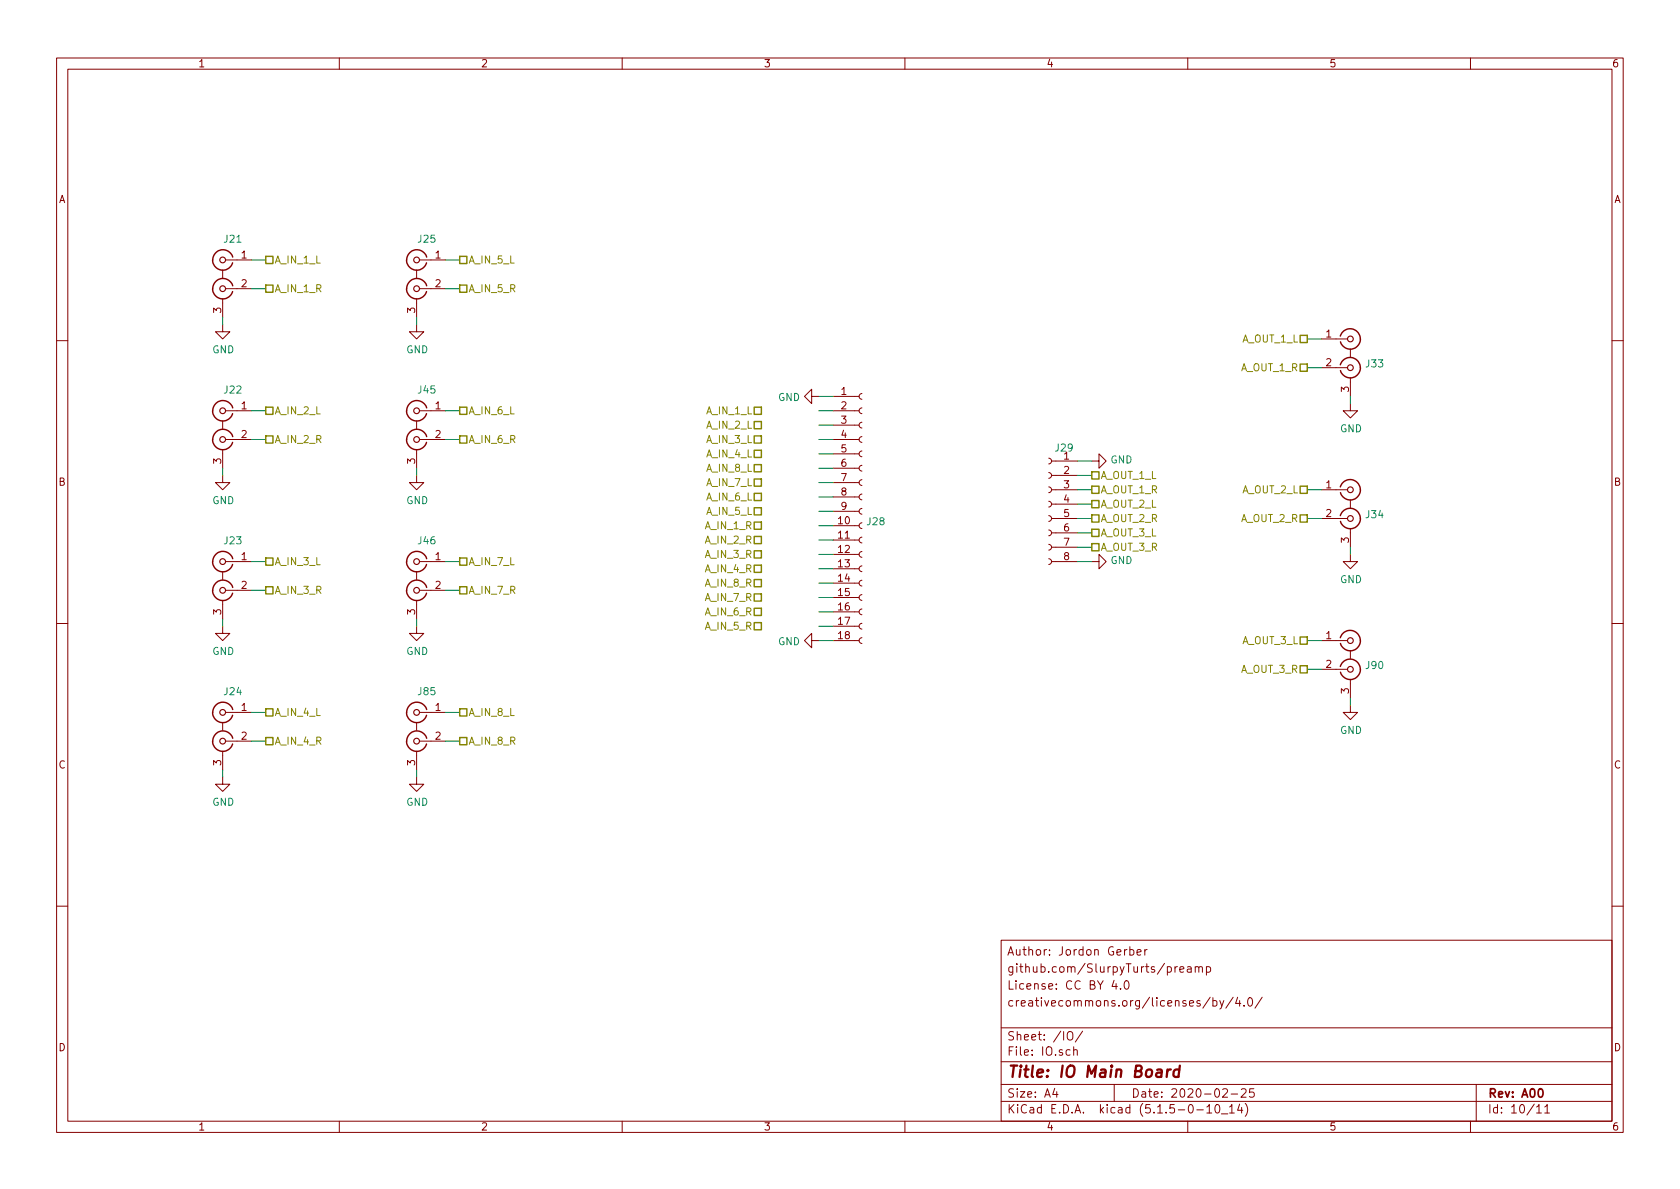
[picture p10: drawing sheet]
EESchema Schematic File Version 4
EELAYER 30 0
EELAYER END
$Descr A4 11693 8268
encoding utf-8
Sheet 10 11
Title "IO Main Board"
Date "2020-02-25"
Rev "A00"
Comp ""
Comment1 "creativecommons.org/licenses/by/4.0/"
Comment2 "License: CC BY 4.0"
Comment3 "github.com/SlurpyTurts/preamp"
Comment4 "Author: Jordon Gerber"
$EndDescr
$Comp
L Connector:Conn_Coaxial_x2 J?
U 1 1
P 1550 2950
AR Path="/5E2D8DA2/5E60DD2B" Ref="J?"  Part="1" 
AR Path="/5E607732/5E60DD2B" Ref="J22"  Part="1" 
F 0 "J22" H 1478 3197 50  0000 C CNN
F 1 "Conn_Coaxial_x2" H 1478 3197 50  0001 C CNN
F 2 "" H 1550 2850 50  0001 C CNN
F 3 " ~" H 1550 2850 50  0001 C CNN
	1    1550 2950
	-1   0    0    -1  
$EndComp
$Comp
L Connector:Conn_Coaxial_x2 J?
U 1 1
P 1550 1900
AR Path="/5E2D8DA2/6431D3FD" Ref="J?"  Part="1" 
AR Path="/5E607732/6431D3FD" Ref="J21"  Part="1" 
F 0 "J21" H 1478 2147 50  0000 C CNN
F 1 "Conn_Coaxial_x2" H 1478 2147 50  0001 C CNN
F 2 "" H 1550 1800 50  0001 C CNN
F 3 " ~" H 1550 1800 50  0001 C CNN
	1    1550 1900
	-1   0    0    -1  
$EndComp
$Comp
L Connector:Conn_Coaxial_x2 J?
U 1 1
P 1550 5050
AR Path="/5E2D8DA2/6433171F" Ref="J?"  Part="1" 
AR Path="/5E607732/6433171F" Ref="J24"  Part="1" 
F 0 "J24" H 1478 5297 50  0000 C CNN
F 1 "Conn_Coaxial_x2" H 1478 5297 50  0001 C CNN
F 2 "" H 1550 4950 50  0001 C CNN
F 3 " ~" H 1550 4950 50  0001 C CNN
	1    1550 5050
	-1   0    0    -1  
$EndComp
$Comp
L Connector:Conn_Coaxial_x2 J?
U 1 1
P 1550 4000
AR Path="/5E2D8DA2/64331754" Ref="J?"  Part="1" 
AR Path="/5E607732/64331754" Ref="J23"  Part="1" 
F 0 "J23" H 1478 4247 50  0000 C CNN
F 1 "Conn_Coaxial_x2" H 1478 4247 50  0001 C CNN
F 2 "" H 1550 3900 50  0001 C CNN
F 3 " ~" H 1550 3900 50  0001 C CNN
	1    1550 4000
	-1   0    0    -1  
$EndComp
$Comp
L power:GND #PWR?
U 1 1
P 1550 2250
AR Path="/5E26F6FE/64BB2C61" Ref="#PWR?"  Part="1" 
AR Path="/5E607732/64BB2C61" Ref="#PWR027"  Part="1" 
F 0 "#PWR027" H 1550 2000 50  0001 C CNN
F 1 "GND" H 1555 2077 50  0000 C CNN
F 2 "" H 1550 2250 50  0001 C CNN
F 3 "" H 1550 2250 50  0001 C CNN
	1    1550 2250
	1    0    0    -1  
$EndComp
Wire Wire Line
	1550 2200 1550 2250
$Comp
L power:GND #PWR?
U 1 1
P 1550 3300
AR Path="/5E26F6FE/5E792160" Ref="#PWR?"  Part="1" 
AR Path="/5E607732/5E792160" Ref="#PWR028"  Part="1" 
F 0 "#PWR028" H 1550 3050 50  0001 C CNN
F 1 "GND" H 1555 3127 50  0000 C CNN
F 2 "" H 1550 3300 50  0001 C CNN
F 3 "" H 1550 3300 50  0001 C CNN
	1    1550 3300
	1    0    0    -1  
$EndComp
Wire Wire Line
	1550 3250 1550 3300
$Comp
L power:GND #PWR?
U 1 1
P 1550 4350
AR Path="/5E26F6FE/5E792F4E" Ref="#PWR?"  Part="1" 
AR Path="/5E607732/5E792F4E" Ref="#PWR029"  Part="1" 
F 0 "#PWR029" H 1550 4100 50  0001 C CNN
F 1 "GND" H 1555 4177 50  0000 C CNN
F 2 "" H 1550 4350 50  0001 C CNN
F 3 "" H 1550 4350 50  0001 C CNN
	1    1550 4350
	1    0    0    -1  
$EndComp
Wire Wire Line
	1550 4300 1550 4350
$Comp
L power:GND #PWR?
U 1 1
P 1550 5400
AR Path="/5E26F6FE/5E7942CF" Ref="#PWR?"  Part="1" 
AR Path="/5E607732/5E7942CF" Ref="#PWR030"  Part="1" 
F 0 "#PWR030" H 1550 5150 50  0001 C CNN
F 1 "GND" H 1555 5227 50  0000 C CNN
F 2 "" H 1550 5400 50  0001 C CNN
F 3 "" H 1550 5400 50  0001 C CNN
	1    1550 5400
	1    0    0    -1  
$EndComp
Wire Wire Line
	1550 5350 1550 5400
Wire Wire Line
	2900 2200 2900 2250
$Comp
L power:GND #PWR?
U 1 1
P 2900 2250
AR Path="/5E26F6FE/5E795042" Ref="#PWR?"  Part="1" 
AR Path="/5E607732/5E795042" Ref="#PWR031"  Part="1" 
F 0 "#PWR031" H 2900 2000 50  0001 C CNN
F 1 "GND" H 2905 2077 50  0000 C CNN
F 2 "" H 2900 2250 50  0001 C CNN
F 3 "" H 2900 2250 50  0001 C CNN
	1    2900 2250
	1    0    0    -1  
$EndComp
Wire Wire Line
	3100 2000 3200 2000
Wire Wire Line
	3100 1800 3200 1800
Text HLabel 3200 2000 2    50   UnSpc ~ 0
A_IN_5_R
Text HLabel 3200 1800 2    50   UnSpc ~ 0
A_IN_5_L
$Comp
L Connector:Conn_Coaxial_x2 J?
U 1 1
P 2900 1900
AR Path="/5E2D8DA2/6433C001" Ref="J?"  Part="1" 
AR Path="/5E607732/6433C001" Ref="J25"  Part="1" 
F 0 "J25" H 2828 2147 50  0000 C CNN
F 1 "Conn_Coaxial_x2" H 2828 2147 50  0001 C CNN
F 2 "" H 2900 1800 50  0001 C CNN
F 3 " ~" H 2900 1800 50  0001 C CNN
	1    2900 1900
	-1   0    0    -1  
$EndComp
$Comp
L Connector:Conn_Coaxial_x2 J?
U 1 1
P 2900 2950
AR Path="/5E2D8DA2/5FE55CCE" Ref="J?"  Part="1" 
AR Path="/5E607732/5FE55CCE" Ref="J45"  Part="1" 
F 0 "J45" H 2828 3197 50  0000 C CNN
F 1 "Conn_Coaxial_x2" H 2828 3197 50  0001 C CNN
F 2 "" H 2900 2850 50  0001 C CNN
F 3 " ~" H 2900 2850 50  0001 C CNN
	1    2900 2950
	-1   0    0    -1  
$EndComp
Text HLabel 3200 2850 2    50   UnSpc ~ 0
A_IN_6_L
Text HLabel 3200 3050 2    50   UnSpc ~ 0
A_IN_6_R
$Comp
L Connector:Conn_Coaxial_x2 J?
U 1 1
P 2900 5050
AR Path="/5E2D8DA2/5FE55CDA" Ref="J?"  Part="1" 
AR Path="/5E607732/5FE55CDA" Ref="J85"  Part="1" 
F 0 "J85" H 2828 5297 50  0000 C CNN
F 1 "Conn_Coaxial_x2" H 2828 5297 50  0001 C CNN
F 2 "" H 2900 4950 50  0001 C CNN
F 3 " ~" H 2900 4950 50  0001 C CNN
	1    2900 5050
	-1   0    0    -1  
$EndComp
Text HLabel 3200 4950 2    50   UnSpc ~ 0
A_IN_8_L
$Comp
L Connector:Conn_Coaxial_x2 J?
U 1 1
P 2900 4000
AR Path="/5E2D8DA2/5FE55CE6" Ref="J?"  Part="1" 
AR Path="/5E607732/5FE55CE6" Ref="J46"  Part="1" 
F 0 "J46" H 2828 4247 50  0000 C CNN
F 1 "Conn_Coaxial_x2" H 2828 4247 50  0001 C CNN
F 2 "" H 2900 3900 50  0001 C CNN
F 3 " ~" H 2900 3900 50  0001 C CNN
	1    2900 4000
	-1   0    0    -1  
$EndComp
Text HLabel 3200 3900 2    50   UnSpc ~ 0
A_IN_7_L
Text HLabel 3200 4100 2    50   UnSpc ~ 0
A_IN_7_R
Wire Wire Line
	3100 2850 3200 2850
Wire Wire Line
	3100 3050 3200 3050
Wire Wire Line
	3100 3900 3200 3900
Wire Wire Line
	3100 4100 3200 4100
Wire Wire Line
	3100 4950 3200 4950
Wire Wire Line
	3100 5150 3200 5150
$Comp
L power:GND #PWR?
U 1 1
P 2900 3300
AR Path="/5E26F6FE/5FE55CF8" Ref="#PWR?"  Part="1" 
AR Path="/5E607732/5FE55CF8" Ref="#PWR053"  Part="1" 
F 0 "#PWR053" H 2900 3050 50  0001 C CNN
F 1 "GND" H 2905 3127 50  0000 C CNN
F 2 "" H 2900 3300 50  0001 C CNN
F 3 "" H 2900 3300 50  0001 C CNN
	1    2900 3300
	1    0    0    -1  
$EndComp
Wire Wire Line
	2900 3250 2900 3300
$Comp
L power:GND #PWR?
U 1 1
P 2900 4350
AR Path="/5E26F6FE/5FE55D03" Ref="#PWR?"  Part="1" 
AR Path="/5E607732/5FE55D03" Ref="#PWR054"  Part="1" 
F 0 "#PWR054" H 2900 4100 50  0001 C CNN
F 1 "GND" H 2905 4177 50  0000 C CNN
F 2 "" H 2900 4350 50  0001 C CNN
F 3 "" H 2900 4350 50  0001 C CNN
	1    2900 4350
	1    0    0    -1  
$EndComp
Wire Wire Line
	2900 4300 2900 4350
$Comp
L power:GND #PWR?
U 1 1
P 2900 5400
AR Path="/5E26F6FE/5FE55D0E" Ref="#PWR?"  Part="1" 
AR Path="/5E607732/5FE55D0E" Ref="#PWR0139"  Part="1" 
F 0 "#PWR0139" H 2900 5150 50  0001 C CNN
F 1 "GND" H 2905 5227 50  0000 C CNN
F 2 "" H 2900 5400 50  0001 C CNN
F 3 "" H 2900 5400 50  0001 C CNN
	1    2900 5400
	1    0    0    -1  
$EndComp
Wire Wire Line
	2900 5350 2900 5400
Text HLabel 3200 5150 2    50   UnSpc ~ 0
A_IN_8_R
Wire Wire Line
	1750 5150 1850 5150
Wire Wire Line
	1750 4950 1850 4950
Text HLabel 1850 5150 2    50   UnSpc ~ 0
A_IN_4_R
Text HLabel 1850 4950 2    50   UnSpc ~ 0
A_IN_4_L
Wire Wire Line
	1750 4100 1850 4100
Wire Wire Line
	1750 3900 1850 3900
Text HLabel 1850 4100 2    50   UnSpc ~ 0
A_IN_3_R
Text HLabel 1850 3900 2    50   UnSpc ~ 0
A_IN_3_L
Wire Wire Line
	1750 3050 1850 3050
Wire Wire Line
	1750 2850 1850 2850
Text HLabel 1850 3050 2    50   UnSpc ~ 0
A_IN_2_R
Text HLabel 1850 2850 2    50   UnSpc ~ 0
A_IN_2_L
Wire Wire Line
	1750 1800 1850 1800
Wire Wire Line
	1750 2000 1850 2000
Text HLabel 1850 2000 2    50   UnSpc ~ 0
A_IN_1_R
Text HLabel 1850 1800 2    50   UnSpc ~ 0
A_IN_1_L
Text HLabel 9100 3600 0    50   UnSpc ~ 0
A_OUT_2_R
Text HLabel 9100 3400 0    50   UnSpc ~ 0
A_OUT_2_L
$Comp
L Connector:Conn_Coaxial_x2 J?
U 1 1
P 9400 3500
AR Path="/5E2D8DA2/64358093" Ref="J?"  Part="1" 
AR Path="/5E607732/64358093" Ref="J34"  Part="1" 
F 0 "J34" H 9500 3429 50  0000 L CNN
F 1 "Conn_Coaxial_x2" H 9328 3747 50  0001 C CNN
F 2 "" H 9400 3400 50  0001 C CNN
F 3 " ~" H 9400 3400 50  0001 C CNN
	1    9400 3500
	1    0    0    -1  
$EndComp
Text HLabel 9100 2550 0    50   UnSpc ~ 0
A_OUT_1_R
Text HLabel 9100 2350 0    50   UnSpc ~ 0
A_OUT_1_L
$Comp
L Connector:Conn_Coaxial_x2 J?
U 1 1
P 9400 2450
AR Path="/5E2D8DA2/64354C54" Ref="J?"  Part="1" 
AR Path="/5E607732/64354C54" Ref="J33"  Part="1" 
F 0 "J33" H 9500 2379 50  0000 L CNN
F 1 "Conn_Coaxial_x2" H 9328 2697 50  0001 C CNN
F 2 "" H 9400 2350 50  0001 C CNN
F 3 " ~" H 9400 2350 50  0001 C CNN
	1    9400 2450
	1    0    0    -1  
$EndComp
Wire Wire Line
	9100 2350 9200 2350
Wire Wire Line
	9100 2550 9200 2550
Wire Wire Line
	7500 3500 7600 3500
Wire Wire Line
	7500 3600 7600 3600
Wire Wire Line
	7500 3300 7600 3300
Wire Wire Line
	7500 3400 7600 3400
Text HLabel 7600 3400 2    50   UnSpc ~ 0
A_OUT_1_R
Text HLabel 7600 3300 2    50   UnSpc ~ 0
A_OUT_1_L
Wire Wire Line
	9100 3400 9200 3400
Wire Wire Line
	9100 3600 9200 3600
Text HLabel 7600 3600 2    50   UnSpc ~ 0
A_OUT_2_R
Text HLabel 7600 3500 2    50   UnSpc ~ 0
A_OUT_2_L
$Comp
L power:GND #PWR?
U 1 1
P 9400 3850
AR Path="/5E26F6FE/5E790D2A" Ref="#PWR?"  Part="1" 
AR Path="/5E607732/5E790D2A" Ref="#PWR040"  Part="1" 
F 0 "#PWR040" H 9400 3600 50  0001 C CNN
F 1 "GND" H 9405 3677 50  0000 C CNN
F 2 "" H 9400 3850 50  0001 C CNN
F 3 "" H 9400 3850 50  0001 C CNN
	1    9400 3850
	1    0    0    -1  
$EndComp
Wire Wire Line
	9400 3800 9400 3850
$Comp
L power:GND #PWR?
U 1 1
P 9400 2800
AR Path="/5E26F6FE/5E7983F2" Ref="#PWR?"  Part="1" 
AR Path="/5E607732/5E7983F2" Ref="#PWR039"  Part="1" 
F 0 "#PWR039" H 9400 2550 50  0001 C CNN
F 1 "GND" H 9405 2627 50  0000 C CNN
F 2 "" H 9400 2800 50  0001 C CNN
F 3 "" H 9400 2800 50  0001 C CNN
	1    9400 2800
	1    0    0    -1  
$EndComp
Wire Wire Line
	9400 2750 9400 2800
Text HLabel 9100 4650 0    50   UnSpc ~ 0
A_OUT_3_R
Text HLabel 9100 4450 0    50   UnSpc ~ 0
A_OUT_3_L
$Comp
L Connector:Conn_Coaxial_x2 J?
U 1 1
P 9400 4550
AR Path="/5E2D8DA2/5FE35DBF" Ref="J?"  Part="1" 
AR Path="/5E607732/5FE35DBF" Ref="J90"  Part="1" 
F 0 "J90" H 9500 4479 50  0000 L CNN
F 1 "Conn_Coaxial_x2" H 9328 4797 50  0001 C CNN
F 2 "" H 9400 4450 50  0001 C CNN
F 3 " ~" H 9400 4450 50  0001 C CNN
	1    9400 4550
	1    0    0    -1  
$EndComp
Wire Wire Line
	7500 3700 7600 3700
Wire Wire Line
	7500 3800 7600 3800
Wire Wire Line
	9100 4450 9200 4450
Wire Wire Line
	9100 4650 9200 4650
Text HLabel 7600 3800 2    50   UnSpc ~ 0
A_OUT_3_R
Text HLabel 7600 3700 2    50   UnSpc ~ 0
A_OUT_3_L
$Comp
L power:GND #PWR?
U 1 1
P 9400 4900
AR Path="/5E26F6FE/5FE35DE3" Ref="#PWR?"  Part="1" 
AR Path="/5E607732/5FE35DE3" Ref="#PWR0144"  Part="1" 
F 0 "#PWR0144" H 9400 4650 50  0001 C CNN
F 1 "GND" H 9405 4727 50  0000 C CNN
F 2 "" H 9400 4900 50  0001 C CNN
F 3 "" H 9400 4900 50  0001 C CNN
	1    9400 4900
	1    0    0    -1  
$EndComp
Wire Wire Line
	9400 4850 9400 4900
$Comp
L Connector:Conn_01x18_Female J28
U 1 1
P 6000 3550
F 0 "J28" H 6028 3480 50  0000 L CNN
F 1 "Conn_01x18_Female" H 6028 3435 50  0001 L CNN
F 2 "Connector_PinSocket_2.54mm:PinSocket_1x18_P2.54mm_Vertical" H 6000 3550 50  0001 C CNN
F 3 "~" H 6000 3550 50  0001 C CNN
	1    6000 3550
	1    0    0    -1  
$EndComp
Wire Wire Line
	5800 2750 5700 2750
$Comp
L power:GND #PWR?
U 1 1
P 5700 2750
AR Path="/5E26F6FE/5EF7F944" Ref="#PWR?"  Part="1" 
AR Path="/5E607732/5EF7F944" Ref="#PWR036"  Part="1" 
F 0 "#PWR036" H 5700 2500 50  0001 C CNN
F 1 "GND" V 5705 2622 50  0000 R CNN
F 2 "" H 5700 2750 50  0001 C CNN
F 3 "" H 5700 2750 50  0001 C CNN
	1    5700 2750
	0    1    1    0   
$EndComp
Wire Wire Line
	5800 4450 5700 4450
$Comp
L power:GND #PWR?
U 1 1
P 5700 4450
AR Path="/5E26F6FE/5EF814C3" Ref="#PWR?"  Part="1" 
AR Path="/5E607732/5EF814C3" Ref="#PWR037"  Part="1" 
F 0 "#PWR037" H 5700 4200 50  0001 C CNN
F 1 "GND" V 5705 4322 50  0000 R CNN
F 2 "" H 5700 4450 50  0001 C CNN
F 3 "" H 5700 4450 50  0001 C CNN
	1    5700 4450
	0    1    1    0   
$EndComp
$Comp
L Connector:Conn_01x08_Female J29
U 1 1
P 7300 3500
F 0 "J29" H 7192 3893 50  0000 C CNN
F 1 "Conn_01x08_Female" H 7328 3385 50  0001 L CNN
F 2 "Connector_PinSocket_2.54mm:PinSocket_1x08_P2.54mm_Vertical" H 7300 3500 50  0001 C CNN
F 3 "~" H 7300 3500 50  0001 C CNN
	1    7300 3500
	-1   0    0    -1  
$EndComp
Wire Wire Line
	7500 3200 7600 3200
$Comp
L power:GND #PWR?
U 1 1
P 7600 3200
AR Path="/5E26F6FE/5EF952EC" Ref="#PWR?"  Part="1" 
AR Path="/5E607732/5EF952EC" Ref="#PWR038"  Part="1" 
F 0 "#PWR038" H 7600 2950 50  0001 C CNN
F 1 "GND" V 7605 3072 50  0000 R CNN
F 2 "" H 7600 3200 50  0001 C CNN
F 3 "" H 7600 3200 50  0001 C CNN
	1    7600 3200
	0    -1   -1   0   
$EndComp
Wire Wire Line
	7500 3900 7600 3900
$Comp
L power:GND #PWR?
U 1 1
P 7600 3900
AR Path="/5E26F6FE/5EF96E13" Ref="#PWR?"  Part="1" 
AR Path="/5E607732/5EF96E13" Ref="#PWR043"  Part="1" 
F 0 "#PWR043" H 7600 3650 50  0001 C CNN
F 1 "GND" V 7605 3772 50  0000 R CNN
F 2 "" H 7600 3900 50  0001 C CNN
F 3 "" H 7600 3900 50  0001 C CNN
	1    7600 3900
	0    -1   -1   0   
$EndComp
Wire Wire Line
	5700 2850 5800 2850
Wire Wire Line
	5700 2950 5800 2950
Wire Wire Line
	5700 3050 5800 3050
Wire Wire Line
	5700 3150 5800 3150
Wire Wire Line
	5700 3250 5800 3250
Wire Wire Line
	5700 3350 5800 3350
Wire Wire Line
	5700 3450 5800 3450
Wire Wire Line
	5700 3550 5800 3550
Wire Wire Line
	5700 4350 5800 4350
Wire Wire Line
	5700 4250 5800 4250
Wire Wire Line
	5700 4150 5800 4150
Wire Wire Line
	5700 4050 5800 4050
Wire Wire Line
	5700 3950 5800 3950
Wire Wire Line
	5700 3850 5800 3850
Wire Wire Line
	5700 3750 5800 3750
Wire Wire Line
	5700 3650 5800 3650
Text HLabel 5300 3650 0    50   UnSpc ~ 0
A_IN_1_R
Text HLabel 5300 2850 0    50   UnSpc ~ 0
A_IN_1_L
Text HLabel 5300 3750 0    50   UnSpc ~ 0
A_IN_2_R
Text HLabel 5300 2950 0    50   UnSpc ~ 0
A_IN_2_L
Text HLabel 5300 3850 0    50   UnSpc ~ 0
A_IN_3_R
Text HLabel 5300 3050 0    50   UnSpc ~ 0
A_IN_3_L
Text HLabel 5300 3950 0    50   UnSpc ~ 0
A_IN_4_R
Text HLabel 5300 3150 0    50   UnSpc ~ 0
A_IN_4_L
Text HLabel 5300 3450 0    50   UnSpc ~ 0
A_IN_6_L
Text HLabel 5300 4250 0    50   UnSpc ~ 0
A_IN_6_R
Text HLabel 5300 3350 0    50   UnSpc ~ 0
A_IN_7_L
Text HLabel 5300 4150 0    50   UnSpc ~ 0
A_IN_7_R
Text HLabel 5300 3250 0    50   UnSpc ~ 0
A_IN_8_L
Text HLabel 5300 4050 0    50   UnSpc ~ 0
A_IN_8_R
Text HLabel 5300 3550 0    50   UnSpc ~ 0
A_IN_5_L
Text HLabel 5300 4350 0    50   UnSpc ~ 0
A_IN_5_R
$EndSCHEMATC
